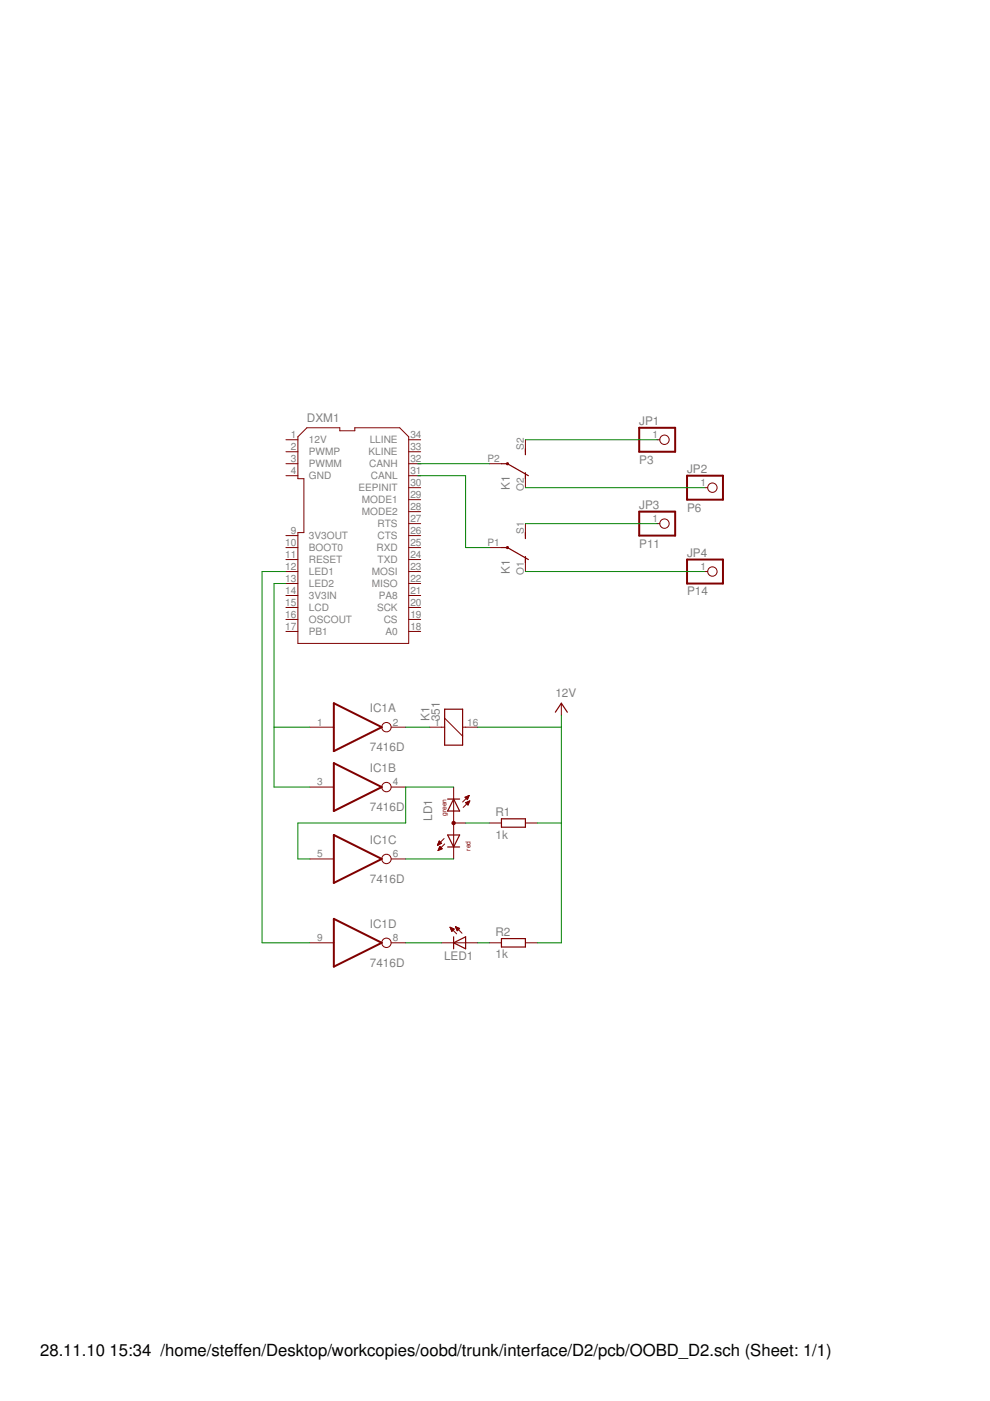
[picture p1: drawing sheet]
<svg xmlns="http://www.w3.org/2000/svg" width="210mm" height="297mm" viewBox="0 0 210 297" stroke-linecap="round" stroke-linejoin="round" font-family="sans-serif">
<g fill="#800000" stroke="#800000" stroke-width=".21">
<path d="M63.2 136.4h23.5z"/>
<path d="M86.7 92.6v43.8z"/>
<path d="M84.7 90.7l2 1.9z"/>
<path d="M75.2 90.7h9.5z"/>
<path d="M75.2 90.7v.6z"/>
<path d="M72.1 91.3h3.1z"/>
<path d="M72.1 90.7v.6z"/>
<path d="M65.1 90.7h7z"/>
<path d="M65.1 90.7l-1.9 1.9z"/>
<path d="M63.2 92.6v8.9z"/>
<path d="M63.2 101.5h1.2z"/>
<path d="M64.4 101.5v11.4z"/>
<path d="M63.2 112.9h1.2z"/>
<path d="M63.2 112.9v23.5z"/>
<path d="M60.6 93.2h2.6z"/>
<path d="M60.6 95.8h2.6z"/>
<path d="M60.6 98.3h2.6z"/>
<path d="M60.6 100.9h2.6z"/>
<path d="M60.6 113.6h2.6z"/>
<path d="M60.6 116.1h2.6z"/>
<path d="M60.6 118.6h2.6z"/>
<path d="M60.6 121.2h2.6z"/>
<path d="M60.6 123.7h2.6z"/>
<path d="M60.6 126.3h2.6z"/>
<path d="M60.6 128.8h2.6z"/>
<path d="M86.7 93.2h2.5z"/>
<path d="M86.7 95.8h2.5z"/>
<path d="M86.7 98.3h2.5z"/>
<path d="M86.7 100.9h2.5z"/>
<path d="M86.7 103.4h2.5z"/>
<path d="M86.7 105.9h2.5z"/>
<path d="M86.7 108.5h2.5z"/>
<path d="M86.7 111h2.5z"/>
<path d="M86.7 113.6h2.5z"/>
<path d="M86.7 116.1h2.5z"/>
<path d="M86.7 118.6h2.5z"/>
<path d="M86.7 121.2h2.5z"/>
<path d="M86.7 123.7h2.5z"/>
<path d="M86.7 126.3h2.5z"/>
<path d="M86.7 128.8h2.5z"/>
<path d="M86.7 131.3h2.5z"/>
<path d="M60.6 131.3h2.6z"/>
<path d="M60.6 133.9h2.6z"/>
<path d="M86.7 133.9h2.5z"/>
<path d="M98.7 154.2h2.6z"/>
<path d="M91.1 154.2h2.5z"/>
<path d="M98.1 154.2h.6z"/>
<path d="M93.6 154.2h.7z"/>
<path d="M94.3 152.3l3.8 3.8z"/>
<path d="M111.4 118.6v2.6z"/>
<path d="M111.4 111v2.6z"/>
<path d="M103.8 116.1h2.5z"/>
<path d="M111.4 100.9v2.5z"/>
<path d="M111.4 93.2v2.6z"/>
<path d="M103.8 98.3h2.5z"/>
<path d="M65.7 154.2h5.1z"/>
<path d="M82.9 154.2h3.1z"/>
<path d="M65.7 166.9h5.1z"/>
<path d="M82.9 166.9h3.1z"/>
<path d="M65.7 182.1h5.1z"/>
<path d="M82.9 182.1h3.1z"/>
<path d="M65.7 199.9h5.1z"/>
<path d="M82.9 199.9h3.1z"/>
<path d="M93.6 199.9h2.6z"/>
<path d="M98.7 199.9h2.6z"/>
<path d="M96.2 199.9h2.5z"/>
<path d="M96.6 196.5l1.4 1.4z"/>
<path d="M95.4 196.6l1.4 1.4z"/>
<path d="M96.6 196.5l.8 .3z"/>
<path d="M97.4 196.8l-.5 .6z"/>
<path d="M96.6 196.5l.3 .9z"/>
<path d="M96.9 197.1h.2z"/>
<path d="M96.8 197h.5z"/>
<path d="M96.8 196.9h.6z"/>
<path d="M96.7 196.8h.6z"/>
<path d="M96.6 196.7h.4z"/>
<path d="M96.6 196.6h.2z"/>
<path d="M95.4 196.6l.9 .4z"/>
<path d="M96.3 197l-.5 .5z"/>
<path d="M95.4 196.6l.4 .9z"/>
<path d="M95.7 197.3h.3z"/>
<path d="M95.7 197.1h.4z"/>
<path d="M95.6 197h.6z"/>
<path d="M95.5 196.9h.7z"/>
<path d="M95.5 196.8h.4z"/>
<path d="M95.4 196.7h.2z"/>
<path d="M96.2 174.5h2.5z"/>
<path d="M96.2 179.6v2.5z"/>
<path d="M96.2 166.9v2.5z"/>
<path d="M96.2 169.4v2.6z"/>
<path d="M96.2 172v7.6z"/>
<path d="M98.2 171.2l1.4-1.4z"/>
<path d="M98.1 170.1l1.4-1.4z"/>
<path d="M99.6 169.8l-.4 .9z"/>
<path d="M98.7 170.2l.5 .5z"/>
<path d="M98.7 170.2l.9-.4z"/>
<path d="M99 170.5h.3z"/>
<path d="M98.9 170.4h.5z"/>
<path d="M98.8 170.3h.6z"/>
<path d="M98.8 170.2h.6z"/>
<path d="M99.1 170h.4z"/>
<path d="M99.4 169.9h.1z"/>
<path d="M99.5 168.7l-.4 .8z"/>
<path d="M98.6 169l.5 .5z"/>
<path d="M98.6 169l.9-.3z"/>
<path d="M99 169.4h.1z"/>
<path d="M98.8 169.3h.4z"/>
<path d="M98.7 169.2h.5z"/>
<path d="M98.6 169.1h.7z"/>
<path d="M98.8 168.9h.6z"/>
<path d="M99.1 168.8h.3z"/>
<path d="M94.1 177.8l-1.3 1.4z"/>
<path d="M94.3 178.9l-1.4 1.4z"/>
<path d="M92.9 180.3l.9-.3z"/>
<path d="M93.3 179.4l-.4 .9z"/>
<path d="M93.3 179.4l.5 .6z"/>
<path d="M92.9 180.1h.4z"/>
<path d="M93 180h.6z"/>
<path d="M93 179.9h.7z"/>
<path d="M93.1 179.8h.5z"/>
<path d="M93.2 179.7h.3z"/>
<path d="M93.2 179.6h.2z"/>
<path d="M92.8 179.2l.8-.4z"/>
<path d="M93.1 178.3l-.3 .9z"/>
<path d="M93.1 178.3l.5 .5z"/>
<path d="M92.8 179.1h.2z"/>
<path d="M92.9 178.9h.4z"/>
<path d="M92.9 178.8h.7z"/>
<path d="M93 178.7h.5z"/>
<path d="M93 178.6h.4z"/>
<path d="M93 178.5h.3z"/>
<path d="M111.4 174.5h2.5z"/>
<path d="M103.8 174.5h2.5z"/>
<path d="M111.4 199.9h2.5z"/>
<path d="M103.8 199.9h2.5z"/>
<path d="M119 149.1v2.5z"/>
<path d="M139.3 93.2h.6z"/>
<path d="M149.5 103.4h.5z"/>
<path d="M139.3 111h.6z"/>
<path d="M149.5 121.2h.5z"/>
</g>
<g fill="#800000" stroke="#800000" stroke-width=".25">
<path d="M98.1 156.1v1.9z"/>
<path d="M94.3 150.4h3.8z"/>
<path d="M94.3 150.4v1.9z"/>
<path d="M94.3 158h3.8z"/>
<path d="M98.1 150.4v3.8z"/>
<path d="M94.3 154.2v3.8z"/>
<path d="M98.1 154.2v1.9z"/>
<path d="M94.3 152.3v1.9z"/>
<path d="M111.4 118v1.3z"/>
<path d="M111.4 112.9v1.3z"/>
<path d="M107.6 116.1l4.4 2.5z"/>
<path d="M106.3 116.1h1.3z"/>
<path d="M111.4 100.2v1.3z"/>
<path d="M111.4 95.1v1.3z"/>
<path d="M107.6 98.3l4.4 2.6z"/>
<path d="M106.3 98.3h1.3z"/>
<path d="M96.2 199.9l2.5 1.3z"/>
<path d="M96.2 199.9l2.5-1.3z"/>
<path d="M96.2 199.9v1.3z"/>
<path d="M96.2 198.6v1.3z"/>
<path d="M98.7 199.9v1.3z"/>
<path d="M98.7 198.6v1.3z"/>
<path d="M96.2 169.4l1.2 2.6z"/>
<path d="M96.2 169.4l-1.3 2.6z"/>
<path d="M96.2 172h1.2z"/>
<path d="M94.9 172h1.3z"/>
<path d="M96.2 169.4h1.2z"/>
<path d="M94.9 169.4h1.3z"/>
<path d="M96.2 179.6h1.2z"/>
<path d="M94.9 179.6h1.3z"/>
<path d="M97.4 177l-1.2 2.6z"/>
<path d="M94.9 177h2.5z"/>
<path d="M94.9 177l1.3 2.6z"/>
<path d="M106.3 175.4h5.1z"/>
<path d="M106.3 173.6h5.1z"/>
<path d="M111.4 173.6v1.8z"/>
<path d="M106.3 173.6v1.8z"/>
<path d="M106.3 200.8h5.1z"/>
<path d="M106.3 199h5.1z"/>
<path d="M111.4 199v1.8z"/>
<path d="M106.3 199v1.8z"/>
<path d="M119 149.1l1.3 1.9z"/>
<path d="M119 149.1l-1.3 1.9z"/>
</g>
<g fill="none" stroke="#800000" stroke-width=".42">
<circle cx="107.6" cy="98.3" r=".13"/>
<circle cx="107.6" cy="116.1" r=".13"/>
<circle cx="96.2" cy="174.5" r=".25"/>
</g>
<g fill="none" stroke="#800000" stroke-width=".21">
<circle cx="140.9" cy="93.2" r=".99"/>
<circle cx="140.9" cy="111" r=".99"/>
<circle cx="151" cy="103.4" r=".99"/>
<circle cx="151" cy="121.2" r=".99"/>
<circle cx="81.9" cy="154.2" r=".99"/>
<circle cx="81.9" cy="166.9" r=".99"/>
<circle cx="81.9" cy="182.1" r=".99"/>
<circle cx="81.9" cy="199.9" r=".99"/>
</g>
<g fill="#800000" stroke="#800000" stroke-width=".42">
<path d="M70.8 149.1l10.1 5.1z"/>
<path d="M70.8 159.3l10.1-5.1z"/>
<path d="M70.8 149.1v10.2z"/>
<path d="M70.8 161.8l10.1 5.1z"/>
<path d="M70.8 172l10.1-5.1z"/>
<path d="M70.8 161.8v10.2z"/>
<path d="M70.8 177l10.1 5.1z"/>
<path d="M70.8 187.2l10.1-5.1z"/>
<path d="M70.8 177v10.2z"/>
<path d="M70.8 194.8l10.1 5.1z"/>
<path d="M70.8 205l10.1-5.1z"/>
<path d="M70.8 194.8v10.2z"/>
<path d="M135.5 95.8h7.6z"/>
<path d="M143.1 90.7v5.1z"/>
<path d="M135.5 90.7h7.6z"/>
<path d="M135.5 90.7v5.1z"/>
<path d="M145.7 105.9h7.6z"/>
<path d="M153.3 100.9v5z"/>
<path d="M145.7 100.9h7.6z"/>
<path d="M145.7 100.9v5z"/>
<path d="M135.5 113.6h7.6z"/>
<path d="M143.1 108.5v5.1z"/>
<path d="M135.5 108.5h7.6z"/>
<path d="M135.5 108.5v5.1z"/>
<path d="M145.7 123.7h7.6z"/>
<path d="M153.3 118.6v5.1z"/>
<path d="M145.7 118.6h7.6z"/>
<path d="M145.7 118.6v5.1z"/>
</g>
<g fill="#008000" stroke="#008000" stroke-width=".21">
<path d="M88.6 98.3h15.2z"/>
<path d="M88.6 100.9h10.1z"/>
<path d="M98.7 100.9v15.2z"/>
<path d="M98.7 116.1h5.1z"/>
<path d="M58.1 154.2h7.6z"/>
<path d="M58.1 123.7v30.5z"/>
<path d="M58.1 123.7h2.5z"/>
<path d="M58.1 166.9h7.6z"/>
<path d="M58.1 154.2v12.7z"/>
<path d="M55.6 121.2h5z"/>
<path d="M55.6 121.2v78.7z"/>
<path d="M55.6 199.9h10.1z"/>
<path d="M86 166.9v7.6z"/>
<path d="M63.2 174.5h22.8z"/>
<path d="M63.2 174.5v7.6z"/>
<path d="M63.2 182.1h2.5z"/>
<path d="M86 166.9h10.2z"/>
<path d="M86 182.1h10.2z"/>
<path d="M98.7 174.5h5.1z"/>
<path d="M86 154.2h5.1z"/>
<path d="M101.3 199.9h2.5z"/>
<path d="M86 199.9h7.6z"/>
<path d="M101.3 154.2h17.7z"/>
<path d="M119 154.2v20.3z"/>
<path d="M119 174.5v25.4z"/>
<path d="M113.9 199.9h5.1z"/>
<path d="M113.9 174.5h5.1z"/>
<path d="M119 151.6v2.6z"/>
<path d="M111.4 93.2h27.9z"/>
<path d="M111.4 103.4h38.1z"/>
<path d="M111.4 111h27.9z"/>
<path d="M111.4 121.2h38.1z"/>
</g>
<g font-size="3.5">
<text x="8.5" y="287.5">28.11.10</text>
<text x="23.2" y="287.5">15:34 /home/steffen/Desktop/workcopies/oobd/trunk/interface/D2/pcb/OOBD_D2.sch (Sheet: 1/1)</text>
</g>
<g font-size="2.5" fill="#808080">
<text x="65.1" y="89.4">DXM1</text>
<text x="135.5" y="90.1">JP1</text>
<text x="135.5" y="98.3">P3</text>
<text x="145.7" y="100.2">JP2</text>
<text x="108.1" y="103.9" transform="rotate(-90 108.1 103.9)">K1</text>
<text x="135.5" y="107.8">JP3</text>
<text x="145.7" y="108.5">P6</text>
<text x="135.5" y="116.1">P11</text>
<text x="145.7" y="118">JP4</text>
<text x="108.1" y="121.7" transform="rotate(-90 108.1 121.7)">K1</text>
<text x="145.7" y="126.3">P14</text>
<text x="117.8" y="147.8">12V</text>
<text x="78.4" y="151">IC1A</text>
<text x="91.1" y="152.9" transform="rotate(-90 91.1 152.9)">K1</text>
<text x="93.3" y="152.9" transform="rotate(-90 93.3 152.9)">351</text>
<text x="78.4" y="159.3">7416D</text>
<text x="78.4" y="163.7">IC1B</text>
<text x="78.4" y="172">7416D</text>
<text x="105.1" y="173">R1</text>
<text x="78.4" y="178.9">IC1C</text>
<text x="91.6" y="174" transform="rotate(-90 91.6 174)">LD1</text>
<text x="105.1" y="177.8">1k</text>
<text x="78.4" y="187.2">7416D</text>
<text x="78.4" y="196.7">IC1D</text>
<text x="94.1" y="203.4">LED1</text>
<text x="105.1" y="203.2">1k</text>
<text x="105.1" y="198.4">R2</text>
<text x="78.4" y="205">7416D</text>
</g>
<g font-size="2.1" fill="#808080">
<text x="61.6" y="92.9">1</text>
<text x="61.6" y="95.4">2</text>
<text x="65.5" y="94">12V</text>
<text x="78.4" y="94">LLINE</text>
<text x="87" y="92.9">34</text>
<text x="87" y="95.4">33</text>
<text x="111" y="95.4" transform="rotate(-90 111 95.4)">S2</text>
<text x="138.3" y="92.9">1</text>
<text x="61.6" y="98">3</text>
<text x="61.6" y="100.5">4</text>
<text x="65.5" y="96.5">PWMP</text>
<text x="65.5" y="99.1">PWMM</text>
<text x="65.5" y="101.6">GND</text>
<text x="78.2" y="96.5">KLINE</text>
<text x="78.3" y="99.1">CANH</text>
<text x="78.6" y="101.6">CANL</text>
<text x="87" y="98">32</text>
<text x="87" y="100.5">31</text>
<text x="103.4" y="98">P2</text>
<text x="76" y="104.2">EEPINIT</text>
<text x="76.7" y="106.7">MODE1</text>
<text x="87" y="103">30</text>
<text x="87" y="105.6">29</text>
<text x="111" y="104.1" transform="rotate(-90 111 104.1)">O2</text>
<text x="148.5" y="103">1</text>
<text x="61.6" y="113.2">9</text>
<text x="76.7" y="109.2">MODE2</text>
<text x="80" y="111.8">RTS</text>
<text x="87" y="108.1">28</text>
<text x="87" y="110.7">27</text>
<text x="87" y="113.2">26</text>
<text x="111" y="113.2" transform="rotate(-90 111 113.2)">S1</text>
<text x="138.3" y="110.7">1</text>
<text x="60.4" y="115.7">10</text>
<text x="60.4" y="118.3">11</text>
<text x="65.5" y="114.3">3V3OUT</text>
<text x="65.5" y="116.9">BOOT0</text>
<text x="65.5" y="119.4">RESET</text>
<text x="79.8" y="116.9">RXD</text>
<text x="80" y="114.3">CTS</text>
<text x="80" y="119.4">TXD</text>
<text x="87" y="115.7">25</text>
<text x="87" y="118.3">24</text>
<text x="103.4" y="115.7">P1</text>
<text x="60.4" y="120.8">12</text>
<text x="60.4" y="123.4">13</text>
<text x="60.4" y="125.9">14</text>
<text x="65.5" y="121.9">LED1</text>
<text x="65.5" y="124.5">LED2</text>
<text x="78.9" y="121.9">MOSI</text>
<text x="78.9" y="124.5">MISO</text>
<text x="87" y="120.8">23</text>
<text x="87" y="123.4">22</text>
<text x="87" y="125.9">21</text>
<text x="111" y="121.8" transform="rotate(-90 111 121.8)">O1</text>
<text x="148.5" y="120.8">1</text>
<text x="60.4" y="128.4">15</text>
<text x="60.4" y="131">16</text>
<text x="65.5" y="127">3V3IN</text>
<text x="65.5" y="129.6">LCD</text>
<text x="79.9" y="129.6">SCK</text>
<text x="80.3" y="127">PA8</text>
<text x="87" y="128.4">20</text>
<text x="87" y="131">19</text>
<text x="60.4" y="133.5">17</text>
<text x="65.5" y="132.1">OSCOUT</text>
<text x="65.5" y="134.6">PB1</text>
<text x="81.4" y="132.1">CS</text>
<text x="81.7" y="134.6">A0</text>
<text x="87" y="133.5">18</text>
<text x="67.3" y="153.8">1</text>
<text x="83.3" y="153.8">2</text>
<text x="92.1" y="153.8">1</text>
<text x="99.1" y="153.8">16</text>
<text x="67.3" y="166.5">3</text>
<text x="83.3" y="166.5">4</text>
<text x="67.3" y="181.8">5</text>
<text x="83.3" y="181.8">6</text>
<text x="67.3" y="199.5">9</text>
<text x="83.3" y="199.5">8</text>
</g>
<g font-size="1.4" fill="#800000">
<text x="94.6" y="173" transform="rotate(-90 94.6 173)">green</text>
<text x="99.7" y="180.3" transform="rotate(-90 99.7 180.3)">red</text>
</g>
</svg>
